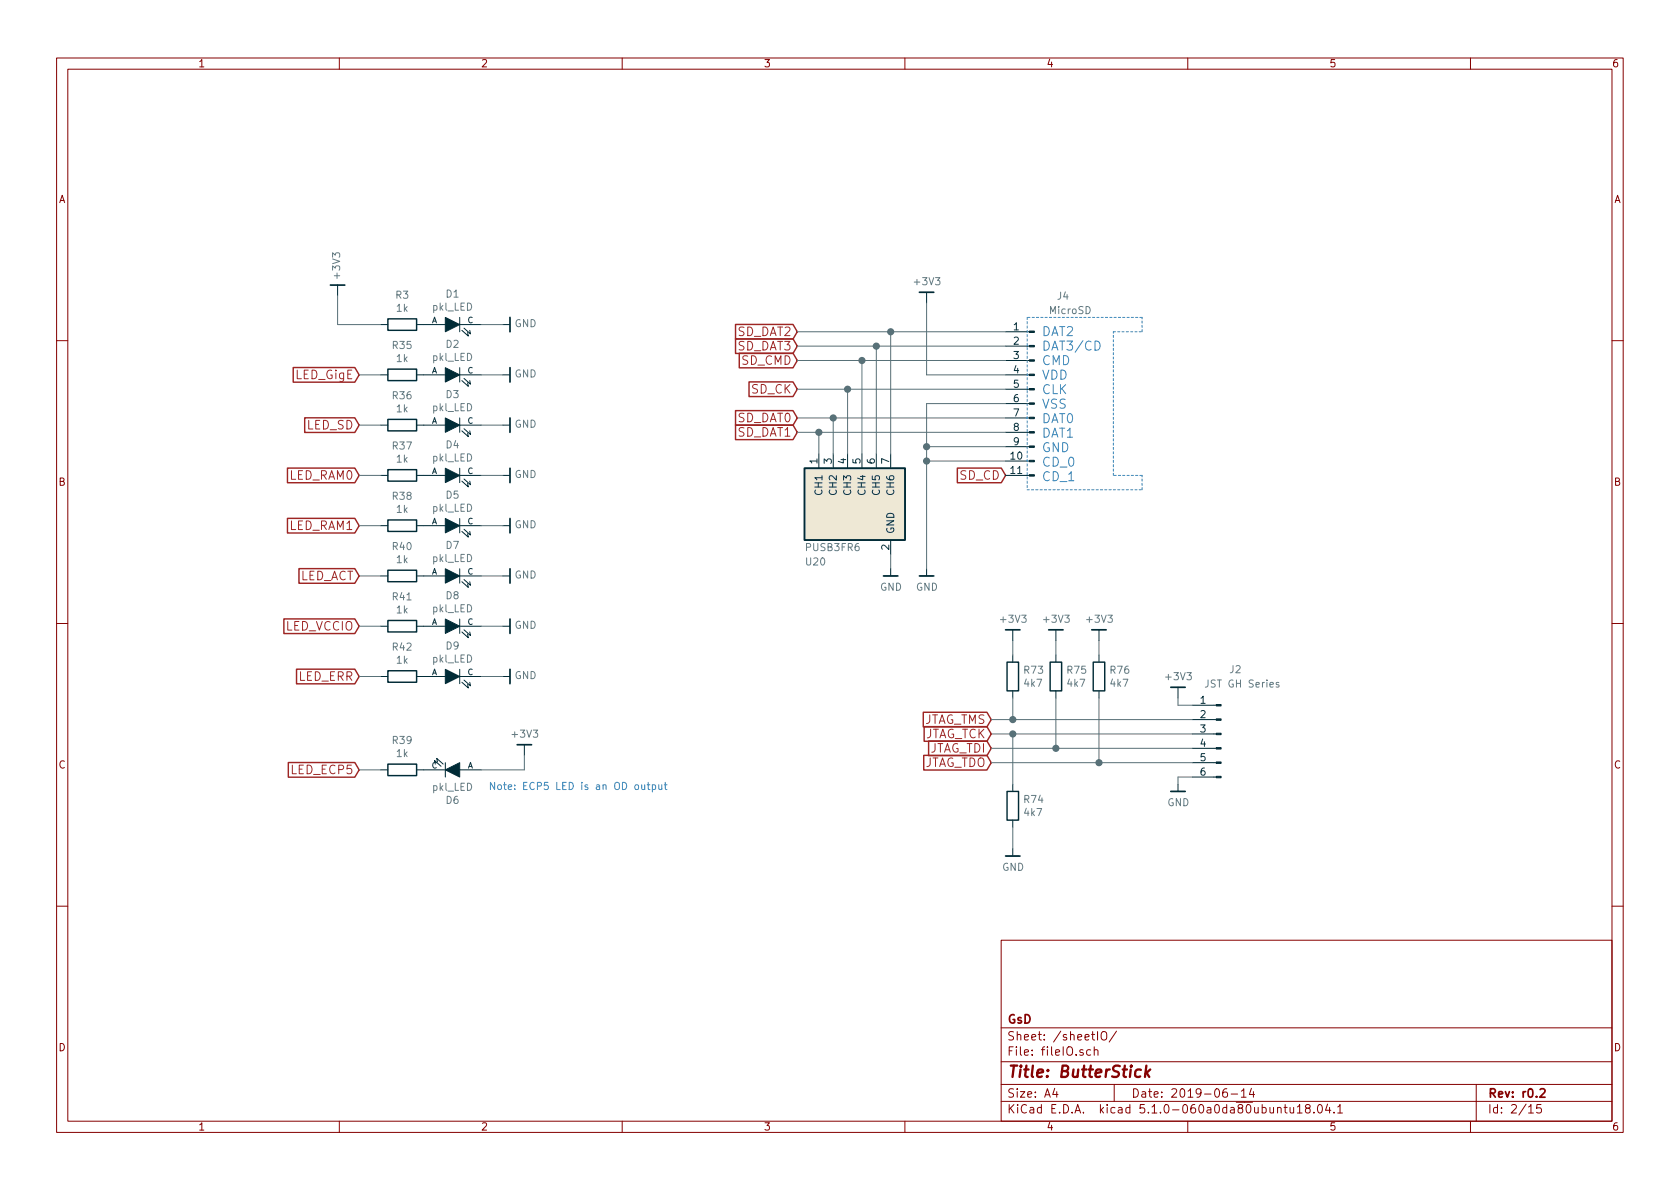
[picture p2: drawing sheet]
EESchema Schematic File Version 4
LIBS:ButterStick-cache
EELAYER 29 0
EELAYER END
$Descr A4 11693 8268
encoding utf-8
Sheet 2 15
Title "ButterStick"
Date "2019-06-14"
Rev "r0.2"
Comp "GsD"
Comment1 ""
Comment2 ""
Comment3 ""
Comment4 ""
$EndDescr
$Comp
L Device:R R3
U 1 1
P 2800 2250
F 0 "R3" V 2593 2250 50  0000 C CNN
F 1 "1k" V 2684 2250 50  0000 C CNN
F 2 "pkl_dipol:R_0402" V 2730 2250 50  0001 C CNN
F 3 "" H 2800 2250 50  0001 C CNN
F 4 "311-1.0KJRCT-ND" H -6500 300 50  0001 C CNN "SN-DK"
F 5 "RC0402JR-071KL" H -6500 300 50  0001 C CNN "PN"
	1    2800 2250
	0    -1   1    0   
$EndComp
$Comp
L gkl_power:GND #PWR02
U 1 1
P 3500 2250
F 0 "#PWR02" H 3500 2000 50  0001 C CNN
F 1 "GND" V 3504 2170 50  0000 R CNN
F 2 "" H 3400 1900 50  0001 C CNN
F 3 "" H 3500 2250 50  0001 C CNN
	1    3500 2250
	0    -1   -1   0   
$EndComp
$Comp
L Connector:Conn_01x06_Male J2
U 1 1
P 8500 5100
F 0 "J2" H 8400 5550 50  0000 C CNN
F 1 "JST GH Series" H 8350 5450 50  0000 C CNN
F 2 "Connectors_JST:JST_GH_BM06B-GHS-TBT_06x1.25mm_Straight" H 8500 5100 50  0001 C CNN
F 3 "~" H 8500 5100 50  0001 C CNN
F 4 " 455-1582-1-ND " H 1700 1700 50  0001 C CNN "SN-DK"
F 5 " BM06B-GHS-TBT(LF)(SN)(N) " H 1700 1700 50  0001 C CNN "PN"
	1    8500 5100
	-1   0    0    -1  
$EndComp
Text GLabel 6900 5000 0    60   Input ~ 0
JTAG_TMS
Text GLabel 6900 5100 0    60   Input ~ 0
JTAG_TCK
Text GLabel 6900 5200 0    60   Input ~ 0
JTAG_TDI
Text GLabel 6900 5300 0    60   Input ~ 0
JTAG_TDO
$Comp
L gkl_power:GND #PWR0121
U 1 1
P 8200 5450
F 0 "#PWR0121" H 8200 5200 50  0001 C CNN
F 1 "GND" H 8203 5324 50  0000 C CNN
F 2 "" H 8100 5100 50  0001 C CNN
F 3 "" H 8200 5450 50  0001 C CNN
	1    8200 5450
	1    0    0    -1  
$EndComp
$Comp
L gkl_power:+3V3 #PWR0122
U 1 1
P 8200 4850
F 0 "#PWR0122" H 8200 4700 50  0001 C CNN
F 1 "+3V3" H 8203 5001 50  0000 C CNN
F 2 "" H 8200 4850 50  0001 C CNN
F 3 "" H 8200 4850 50  0001 C CNN
	1    8200 4850
	1    0    0    -1  
$EndComp
Wire Wire Line
	8300 4900 8200 4900
Wire Wire Line
	8200 4900 8200 4850
Wire Wire Line
	8300 5400 8200 5400
Wire Wire Line
	8200 5400 8200 5450
Text GLabel 2500 2600 0    60   Input ~ 0
LED_GigE
$Comp
L Device:R R35
U 1 1
P 2800 2600
F 0 "R35" V 2593 2600 50  0000 C CNN
F 1 "1k" V 2684 2600 50  0000 C CNN
F 2 "pkl_dipol:R_0402" V 2730 2600 50  0001 C CNN
F 3 "" H 2800 2600 50  0001 C CNN
F 4 "311-1.0KJRCT-ND" H -6500 650 50  0001 C CNN "SN-DK"
F 5 "RC0402JR-071KL" H -6500 650 50  0001 C CNN "PN"
	1    2800 2600
	0    -1   1    0   
$EndComp
Wire Wire Line
	2500 2600 2650 2600
$Comp
L gkl_power:GND #PWR0223
U 1 1
P 3500 2600
F 0 "#PWR0223" H 3500 2350 50  0001 C CNN
F 1 "GND" V 3504 2520 50  0000 R CNN
F 2 "" H 3400 2250 50  0001 C CNN
F 3 "" H 3500 2600 50  0001 C CNN
	1    3500 2600
	0    -1   -1   0   
$EndComp
Text GLabel 2500 2950 0    60   Input ~ 0
LED_SD
$Comp
L Device:R R36
U 1 1
P 2800 2950
F 0 "R36" V 2593 2950 50  0000 C CNN
F 1 "1k" V 2684 2950 50  0000 C CNN
F 2 "pkl_dipol:R_0402" V 2730 2950 50  0001 C CNN
F 3 "" H 2800 2950 50  0001 C CNN
F 4 "311-1.0KJRCT-ND" H -6500 1000 50  0001 C CNN "SN-DK"
F 5 "RC0402JR-071KL" H -6500 1000 50  0001 C CNN "PN"
	1    2800 2950
	0    -1   1    0   
$EndComp
Wire Wire Line
	2500 2950 2650 2950
$Comp
L gkl_power:GND #PWR0226
U 1 1
P 3500 2950
F 0 "#PWR0226" H 3500 2700 50  0001 C CNN
F 1 "GND" V 3504 2870 50  0000 R CNN
F 2 "" H 3400 2600 50  0001 C CNN
F 3 "" H 3500 2950 50  0001 C CNN
	1    3500 2950
	0    -1   -1   0   
$EndComp
Text GLabel 2500 3300 0    60   Input ~ 0
LED_RAM0
$Comp
L Device:R R37
U 1 1
P 2800 3300
F 0 "R37" V 2593 3300 50  0000 C CNN
F 1 "1k" V 2684 3300 50  0000 C CNN
F 2 "pkl_dipol:R_0402" V 2730 3300 50  0001 C CNN
F 3 "" H 2800 3300 50  0001 C CNN
F 4 "311-1.0KJRCT-ND" H -6500 1350 50  0001 C CNN "SN-DK"
F 5 "RC0402JR-071KL" H -6500 1350 50  0001 C CNN "PN"
	1    2800 3300
	0    -1   1    0   
$EndComp
Wire Wire Line
	2500 3300 2650 3300
$Comp
L gkl_power:GND #PWR0227
U 1 1
P 3500 3300
F 0 "#PWR0227" H 3500 3050 50  0001 C CNN
F 1 "GND" V 3504 3220 50  0000 R CNN
F 2 "" H 3400 2950 50  0001 C CNN
F 3 "" H 3500 3300 50  0001 C CNN
	1    3500 3300
	0    -1   -1   0   
$EndComp
Text GLabel 2500 3650 0    60   Input ~ 0
LED_RAM1
$Comp
L Device:R R38
U 1 1
P 2800 3650
F 0 "R38" V 2593 3650 50  0000 C CNN
F 1 "1k" V 2684 3650 50  0000 C CNN
F 2 "pkl_dipol:R_0402" V 2730 3650 50  0001 C CNN
F 3 "" H 2800 3650 50  0001 C CNN
F 4 "311-1.0KJRCT-ND" H -6500 1700 50  0001 C CNN "SN-DK"
F 5 "RC0402JR-071KL" H -6500 1700 50  0001 C CNN "PN"
	1    2800 3650
	0    -1   1    0   
$EndComp
Wire Wire Line
	2500 3650 2650 3650
$Comp
L gkl_power:GND #PWR0228
U 1 1
P 3500 3650
F 0 "#PWR0228" H 3500 3400 50  0001 C CNN
F 1 "GND" V 3504 3570 50  0000 R CNN
F 2 "" H 3400 3300 50  0001 C CNN
F 3 "" H 3500 3650 50  0001 C CNN
	1    3500 3650
	0    -1   -1   0   
$EndComp
Text GLabel 2500 5350 0    60   Input ~ 0
LED_ECP5
$Comp
L Device:R R39
U 1 1
P 2800 5350
F 0 "R39" V 2593 5350 50  0000 C CNN
F 1 "1k" V 2684 5350 50  0000 C CNN
F 2 "pkl_dipol:R_0402" V 2730 5350 50  0001 C CNN
F 3 "" H 2800 5350 50  0001 C CNN
F 4 "311-1.0KJRCT-ND" H -6500 3400 50  0001 C CNN "SN-DK"
F 5 "RC0402JR-071KL" H -6500 3400 50  0001 C CNN "PN"
	1    2800 5350
	0    -1   1    0   
$EndComp
Wire Wire Line
	2500 5350 2650 5350
Text GLabel 2500 4000 0    60   Input ~ 0
LED_ACT
$Comp
L Device:R R40
U 1 1
P 2800 4000
F 0 "R40" V 2593 4000 50  0000 C CNN
F 1 "1k" V 2684 4000 50  0000 C CNN
F 2 "pkl_dipol:R_0402" V 2730 4000 50  0001 C CNN
F 3 "" H 2800 4000 50  0001 C CNN
F 4 "311-1.0KJRCT-ND" H -6500 2050 50  0001 C CNN "SN-DK"
F 5 "RC0402JR-071KL" H -6500 2050 50  0001 C CNN "PN"
	1    2800 4000
	0    -1   1    0   
$EndComp
Wire Wire Line
	2500 4000 2650 4000
$Comp
L gkl_power:GND #PWR0239
U 1 1
P 3500 4000
F 0 "#PWR0239" H 3500 3750 50  0001 C CNN
F 1 "GND" V 3504 3920 50  0000 R CNN
F 2 "" H 3400 3650 50  0001 C CNN
F 3 "" H 3500 4000 50  0001 C CNN
	1    3500 4000
	0    -1   -1   0   
$EndComp
Text GLabel 2500 4350 0    60   Input ~ 0
LED_VCCIO
$Comp
L Device:R R41
U 1 1
P 2800 4350
F 0 "R41" V 2593 4350 50  0000 C CNN
F 1 "1k" V 2684 4350 50  0000 C CNN
F 2 "pkl_dipol:R_0402" V 2730 4350 50  0001 C CNN
F 3 "" H 2800 4350 50  0001 C CNN
F 4 "311-1.0KJRCT-ND" H -6500 2400 50  0001 C CNN "SN-DK"
F 5 "RC0402JR-071KL" H -6500 2400 50  0001 C CNN "PN"
	1    2800 4350
	0    -1   1    0   
$EndComp
Wire Wire Line
	2500 4350 2650 4350
$Comp
L gkl_power:GND #PWR0240
U 1 1
P 3500 4350
F 0 "#PWR0240" H 3500 4100 50  0001 C CNN
F 1 "GND" V 3504 4270 50  0000 R CNN
F 2 "" H 3400 4000 50  0001 C CNN
F 3 "" H 3500 4350 50  0001 C CNN
	1    3500 4350
	0    -1   -1   0   
$EndComp
Text GLabel 2500 4700 0    60   Input ~ 0
LED_ERR
$Comp
L Device:R R42
U 1 1
P 2800 4700
F 0 "R42" V 2593 4700 50  0000 C CNN
F 1 "1k" V 2684 4700 50  0000 C CNN
F 2 "pkl_dipol:R_0402" V 2730 4700 50  0001 C CNN
F 3 "" H 2800 4700 50  0001 C CNN
F 4 "311-1.0KJRCT-ND" H -6500 2750 50  0001 C CNN "SN-DK"
F 5 "RC0402JR-071KL" H -6500 2750 50  0001 C CNN "PN"
	1    2800 4700
	0    -1   1    0   
$EndComp
Wire Wire Line
	2500 4700 2650 4700
$Comp
L gkl_power:GND #PWR0241
U 1 1
P 3500 4700
F 0 "#PWR0241" H 3500 4450 50  0001 C CNN
F 1 "GND" V 3504 4620 50  0000 R CNN
F 2 "" H 3400 4350 50  0001 C CNN
F 3 "" H 3500 4700 50  0001 C CNN
	1    3500 4700
	0    -1   -1   0   
$EndComp
$Comp
L pkl_device:pkl_LED D1
U 1 1
P 3150 2250
F 0 "D1" H 3150 2465 50  0000 C CNN
F 1 "pkl_LED" H 3150 2374 50  0000 C CNN
F 2 "pkl_dipol:D_0603" H 3150 2250 60  0001 C CNN
F 3 "" H 3150 2250 60  0000 C CNN
F 4 "Lite-On Inc." H 0   0   50  0001 C CNN "Mfg"
F 5 "LTST-C190GKT" H 0   0   50  0001 C CNN "PN"
	1    3150 2250
	1    0    0    -1  
$EndComp
$Comp
L pkl_device:pkl_LED D2
U 1 1
P 3150 2600
F 0 "D2" H 3150 2815 50  0000 C CNN
F 1 "pkl_LED" H 3150 2724 50  0000 C CNN
F 2 "pkl_dipol:D_0603" H 3150 2600 60  0001 C CNN
F 3 "" H 3150 2600 60  0000 C CNN
F 4 "Lite-On Inc." H 0   0   50  0001 C CNN "Mfg"
F 5 "LTST-C190GKT" H 0   0   50  0001 C CNN "PN"
	1    3150 2600
	1    0    0    -1  
$EndComp
$Comp
L pkl_device:pkl_LED D3
U 1 1
P 3150 2950
F 0 "D3" H 3150 3165 50  0000 C CNN
F 1 "pkl_LED" H 3150 3074 50  0000 C CNN
F 2 "pkl_dipol:D_0603" H 3150 2950 60  0001 C CNN
F 3 "" H 3150 2950 60  0000 C CNN
F 4 "Lite-On Inc." H 0   0   50  0001 C CNN "Mfg"
F 5 "LTST-C190GKT" H 0   0   50  0001 C CNN "PN"
	1    3150 2950
	1    0    0    -1  
$EndComp
$Comp
L pkl_device:pkl_LED D4
U 1 1
P 3150 3300
F 0 "D4" H 3150 3515 50  0000 C CNN
F 1 "pkl_LED" H 3150 3424 50  0000 C CNN
F 2 "pkl_dipol:D_0603" H 3150 3300 60  0001 C CNN
F 3 "" H 3150 3300 60  0000 C CNN
F 4 "Lite-On Inc." H 0   0   50  0001 C CNN "Mfg"
F 5 "LTST-C190GKT" H 0   0   50  0001 C CNN "PN"
	1    3150 3300
	1    0    0    -1  
$EndComp
$Comp
L pkl_device:pkl_LED D5
U 1 1
P 3150 3650
F 0 "D5" H 3150 3865 50  0000 C CNN
F 1 "pkl_LED" H 3150 3774 50  0000 C CNN
F 2 "pkl_dipol:D_0603" H 3150 3650 60  0001 C CNN
F 3 "" H 3150 3650 60  0000 C CNN
F 4 "Lite-On Inc." H 0   0   50  0001 C CNN "Mfg"
F 5 "LTST-C190GKT" H 0   0   50  0001 C CNN "PN"
	1    3150 3650
	1    0    0    -1  
$EndComp
$Comp
L pkl_device:pkl_LED D6
U 1 1
P 3150 5350
F 0 "D6" H 3150 5565 50  0000 C CNN
F 1 "pkl_LED" H 3150 5474 50  0000 C CNN
F 2 "pkl_dipol:D_0603" H 3150 5350 60  0001 C CNN
F 3 "" H 3150 5350 60  0000 C CNN
F 4 "Lite-On Inc." H 0   1350 50  0001 C CNN "Mfg"
F 5 "LTST-C190GKT" H 0   1350 50  0001 C CNN "PN"
	1    3150 5350
	-1   0    0    1   
$EndComp
$Comp
L pkl_device:pkl_LED D7
U 1 1
P 3150 4000
F 0 "D7" H 3150 4215 50  0000 C CNN
F 1 "pkl_LED" H 3150 4124 50  0000 C CNN
F 2 "pkl_dipol:D_0603" H 3150 4000 60  0001 C CNN
F 3 "" H 3150 4000 60  0000 C CNN
F 4 "Lite-On Inc." H 0   -350 50  0001 C CNN "Mfg"
F 5 "LTST-C190GKT" H 0   -350 50  0001 C CNN "PN"
	1    3150 4000
	1    0    0    -1  
$EndComp
$Comp
L pkl_device:pkl_LED D8
U 1 1
P 3150 4350
F 0 "D8" H 3150 4565 50  0000 C CNN
F 1 "pkl_LED" H 3150 4474 50  0000 C CNN
F 2 "pkl_dipol:D_0603" H 3150 4350 60  0001 C CNN
F 3 "" H 3150 4350 60  0000 C CNN
F 4 "Lite-On Inc." H 0   -350 50  0001 C CNN "Mfg"
F 5 "LTST-C190GKT" H 0   -350 50  0001 C CNN "PN"
	1    3150 4350
	1    0    0    -1  
$EndComp
$Comp
L pkl_device:pkl_LED D9
U 1 1
P 3150 4700
F 0 "D9" H 3150 4915 50  0000 C CNN
F 1 "pkl_LED" H 3150 4824 50  0000 C CNN
F 2 "pkl_dipol:D_0603" H 3150 4700 60  0001 C CNN
F 3 "" H 3150 4700 60  0000 C CNN
F 4 "Lite-On Inc." H 0   -350 50  0001 C CNN "Mfg"
F 5 "LTST-C190GKT" H 0   -350 50  0001 C CNN "PN"
	1    3150 4700
	1    0    0    -1  
$EndComp
Wire Wire Line
	3350 2250 3500 2250
Wire Wire Line
	3350 2600 3500 2600
Wire Wire Line
	3350 2950 3500 2950
Wire Wire Line
	3350 3300 3500 3300
Wire Wire Line
	3350 3650 3500 3650
Wire Wire Line
	3350 4000 3500 4000
Wire Wire Line
	3350 4350 3500 4350
Wire Wire Line
	3350 4700 3500 4700
$Comp
L gkl_power:+3V3 #PWR?
U 1 1
P 2350 2050
AR Path="/5AB8ACB7/5CCF49F3" Ref="#PWR?"  Part="1" 
AR Path="/5ABC9A87/5CCF49F3" Ref="#PWR0252"  Part="1" 
F 0 "#PWR0252" H 2350 1900 50  0001 C CNN
F 1 "+3V3" V 2354 2156 50  0000 L CNN
F 2 "" H 2350 2050 50  0001 C CNN
F 3 "" H 2350 2050 50  0001 C CNN
	1    2350 2050
	-1   0    0    -1  
$EndComp
Wire Wire Line
	2350 2250 2350 2050
Wire Wire Line
	2350 2250 2650 2250
Text GLabel 5550 2900 0    60   Input ~ 0
SD_DAT0
Text GLabel 5550 3000 0    60   Input ~ 0
SD_DAT1
Text GLabel 5550 2300 0    60   Input ~ 0
SD_DAT2
Text GLabel 5550 2400 0    60   Input ~ 0
SD_DAT3
Text GLabel 5550 2500 0    60   Input ~ 0
SD_CMD
Text GLabel 5550 2700 0    60   Input ~ 0
SD_CK
Text GLabel 7000 3300 0    60   Input ~ 0
SD_CD
$Comp
L gkl_power:+3V3 #PWR?
U 1 1
P 6450 2100
AR Path="/5AC0A2A0/5CCF8FF1" Ref="#PWR?"  Part="1" 
AR Path="/5ABC9A87/5CCF8FF1" Ref="#PWR0256"  Part="1" 
F 0 "#PWR0256" H 6450 1950 50  0001 C CNN
F 1 "+3V3" H 6453 2251 50  0000 C CNN
F 2 "" H 6450 2100 50  0001 C CNN
F 3 "" H 6450 2100 50  0001 C CNN
	1    6450 2100
	1    0    0    -1  
$EndComp
$Comp
L gkl_power:GND #PWR?
U 1 1
P 6450 3950
AR Path="/5AC0A2A0/5CCF8FF7" Ref="#PWR?"  Part="1" 
AR Path="/5ABC9A87/5CCF8FF7" Ref="#PWR0257"  Part="1" 
F 0 "#PWR0257" H 6450 3700 50  0001 C CNN
F 1 "GND" H 6453 3824 50  0000 C CNN
F 2 "" H 6350 3600 50  0001 C CNN
F 3 "" H 6450 3950 50  0001 C CNN
	1    6450 3950
	1    0    0    -1  
$EndComp
$Comp
L Connector:Conn_01x11_Male J?
U 1 1
P 7200 2800
AR Path="/5AC0A2A0/5CCF8FFF" Ref="J?"  Part="1" 
AR Path="/5ABC9A87/5CCF8FFF" Ref="J4"  Part="1" 
F 0 "J4" H 7000 3550 50  0000 C CNN
F 1 "MicroSD" H 6950 3450 50  0000 C CNN
F 2 "gkl_conn:molex_microsd_1040310811" H 7200 2800 50  0001 C CNN
F 3 "~" H 7200 2800 50  0001 C CNN
F 4 " WM6357CT-ND" H 7200 2800 60  0001 C CNN "SN-DK"
F 5 "1040310811" H 1550 -1050 50  0001 C CNN "PN"
	1    7200 2800
	-1   0    0    -1  
$EndComp
Wire Wire Line
	6450 2800 6450 3100
Wire Wire Line
	6450 3100 7000 3100
Text Notes 7250 3350 0    63   ~ 0
DAT2\nDAT3/CD\nCMD\nVDD\nCLK\nVSS\nDAT0\nDAT1\nGND\nCD_0\nCD_1\n
Wire Notes Line
	7150 2200 7150 3400
Wire Notes Line
	7150 3400 7950 3400
Wire Notes Line
	7950 3400 7950 3300
Wire Notes Line
	7950 3300 7750 3300
Wire Notes Line
	7750 3300 7750 2300
Wire Notes Line
	7750 2300 7950 2300
Wire Notes Line
	7950 2300 7950 2200
Wire Notes Line
	7950 2200 7150 2200
Wire Wire Line
	7000 2600 6450 2600
Wire Wire Line
	6450 2600 6450 2100
Wire Wire Line
	7000 2800 6450 2800
Connection ~ 6450 3100
Wire Wire Line
	6450 3100 6450 3200
Wire Wire Line
	7000 3200 6450 3200
Connection ~ 6450 3200
Wire Wire Line
	6450 3200 6450 3950
Wire Wire Line
	5550 2300 6200 2300
Wire Wire Line
	5550 2400 6100 2400
Wire Wire Line
	5550 2700 5900 2700
Wire Wire Line
	5550 2900 5800 2900
Wire Wire Line
	5550 2500 6000 2500
$Comp
L gkl_misc:PUSB3FR6 U20
U 1 1
P 5950 3500
F 0 "U20" V 6350 3850 50  0000 R CNN
F 1 "PUSB3FR6" V 6250 3850 50  0000 R CNN
F 2 "gkl_housings_son:XSON7" H 5950 3900 50  0001 C CNN
F 3 "" H 5950 3900 50  0001 C CNN
F 4 "Nexperia USA Inc." H 0   0   50  0001 C CNN "MFG"
F 5 "PUSB3FR6Z" H 0   0   50  0001 C CNN "PN"
	1    5950 3500
	0    -1   1    0   
$EndComp
Wire Wire Line
	5550 3000 5700 3000
Wire Wire Line
	5700 3150 5700 3000
Connection ~ 5700 3000
Wire Wire Line
	5700 3000 7000 3000
Wire Wire Line
	5800 3150 5800 2900
Connection ~ 5800 2900
Wire Wire Line
	5800 2900 7000 2900
Wire Wire Line
	5900 3150 5900 2700
Connection ~ 5900 2700
Wire Wire Line
	5900 2700 7000 2700
Wire Wire Line
	6000 3150 6000 2500
Connection ~ 6000 2500
Wire Wire Line
	6000 2500 7000 2500
Wire Wire Line
	6100 3150 6100 2400
Connection ~ 6100 2400
Wire Wire Line
	6100 2400 7000 2400
Wire Wire Line
	6200 3150 6200 2300
Connection ~ 6200 2300
Wire Wire Line
	6200 2300 7000 2300
Wire Wire Line
	6200 3850 6200 3950
$Comp
L gkl_power:GND #PWR?
U 1 1
P 6200 3950
AR Path="/5AC0A2A0/5CD0683F" Ref="#PWR?"  Part="1" 
AR Path="/5ABC9A87/5CD0683F" Ref="#PWR0258"  Part="1" 
F 0 "#PWR0258" H 6200 3700 50  0001 C CNN
F 1 "GND" H 6203 3824 50  0000 C CNN
F 2 "" H 6100 3600 50  0001 C CNN
F 3 "" H 6200 3950 50  0001 C CNN
	1    6200 3950
	1    0    0    -1  
$EndComp
Text Notes 3400 5500 0    50   ~ 0
Note: ECP5 LED is an OD output
$Comp
L gkl_power:+3V3 #PWR0229
U 1 1
P 3650 5250
F 0 "#PWR0229" H 3650 5100 50  0001 C CNN
F 1 "+3V3" H 3653 5401 50  0000 C CNN
F 2 "" H 3650 5250 50  0001 C CNN
F 3 "" H 3650 5250 50  0001 C CNN
	1    3650 5250
	1    0    0    -1  
$EndComp
Wire Wire Line
	3650 5250 3650 5350
Wire Wire Line
	3350 5350 3650 5350
Wire Wire Line
	8300 5100 7050 5100
Wire Wire Line
	8300 5200 7350 5200
Wire Wire Line
	8300 5300 7650 5300
$Comp
L Device:R R73
U 1 1
P 7050 4700
F 0 "R73" H 6980 4746 50  0000 R CNN
F 1 "4k7" H 6980 4655 50  0000 R CNN
F 2 "pkl_dipol:R_0402" V 6980 4700 50  0001 C CNN
F 3 "" H 7050 4700 50  0001 C CNN
F 4 "RC0402JR-074K7L" H -2250 2750 50  0001 C CNN "PN"
F 5 "Stackpole Electronics Inc" H 0   0   50  0001 C CNN "Mfg"
	1    7050 4700
	-1   0    0    -1  
$EndComp
Wire Wire Line
	7050 4850 7050 5000
Connection ~ 7050 5000
Wire Wire Line
	7050 5000 6900 5000
Wire Wire Line
	7050 4550 7050 4450
$Comp
L Device:R R75
U 1 1
P 7350 4700
F 0 "R75" H 7280 4746 50  0000 R CNN
F 1 "4k7" H 7280 4655 50  0000 R CNN
F 2 "pkl_dipol:R_0402" V 7280 4700 50  0001 C CNN
F 3 "" H 7350 4700 50  0001 C CNN
F 4 "RC0402JR-074K7L" H -1950 2750 50  0001 C CNN "PN"
F 5 "Stackpole Electronics Inc" H 0   0   50  0001 C CNN "Mfg"
	1    7350 4700
	-1   0    0    -1  
$EndComp
Wire Wire Line
	7350 4550 7350 4450
$Comp
L Device:R R76
U 1 1
P 7650 4700
F 0 "R76" H 7580 4746 50  0000 R CNN
F 1 "4k7" H 7580 4655 50  0000 R CNN
F 2 "pkl_dipol:R_0402" V 7580 4700 50  0001 C CNN
F 3 "" H 7650 4700 50  0001 C CNN
F 4 "RC0402JR-074K7L" H -1650 2750 50  0001 C CNN "PN"
F 5 "Stackpole Electronics Inc" H 0   0   50  0001 C CNN "Mfg"
	1    7650 4700
	-1   0    0    -1  
$EndComp
Wire Wire Line
	7650 4550 7650 4450
Wire Wire Line
	7050 5000 8300 5000
Wire Wire Line
	7350 4850 7350 5200
Connection ~ 7350 5200
Wire Wire Line
	7350 5200 6900 5200
Wire Wire Line
	7650 4850 7650 5300
Connection ~ 7650 5300
Wire Wire Line
	7650 5300 6900 5300
$Comp
L Device:R R74
U 1 1
P 7050 5600
F 0 "R74" H 6980 5646 50  0000 R CNN
F 1 "4k7" H 6980 5555 50  0000 R CNN
F 2 "pkl_dipol:R_0402" V 6980 5600 50  0001 C CNN
F 3 "" H 7050 5600 50  0001 C CNN
F 4 "RC0402JR-074K7L" H -2250 3650 50  0001 C CNN "PN"
F 5 "Stackpole Electronics Inc" H 0   0   50  0001 C CNN "Mfg"
	1    7050 5600
	-1   0    0    -1  
$EndComp
Wire Wire Line
	7050 5450 7050 5100
Connection ~ 7050 5100
Wire Wire Line
	7050 5100 6900 5100
Wire Wire Line
	7050 5750 7050 5900
$Comp
L gkl_power:GND #PWR0302
U 1 1
P 7050 5900
F 0 "#PWR0302" H 7050 5650 50  0001 C CNN
F 1 "GND" H 7053 5774 50  0000 C CNN
F 2 "" H 6950 5550 50  0001 C CNN
F 3 "" H 7050 5900 50  0001 C CNN
	1    7050 5900
	1    0    0    -1  
$EndComp
$Comp
L gkl_power:+3V3 #PWR0303
U 1 1
P 7050 4450
F 0 "#PWR0303" H 7050 4300 50  0001 C CNN
F 1 "+3V3" H 7053 4601 50  0000 C CNN
F 2 "" H 7050 4450 50  0001 C CNN
F 3 "" H 7050 4450 50  0001 C CNN
	1    7050 4450
	1    0    0    -1  
$EndComp
$Comp
L gkl_power:+3V3 #PWR0304
U 1 1
P 7350 4450
F 0 "#PWR0304" H 7350 4300 50  0001 C CNN
F 1 "+3V3" H 7353 4601 50  0000 C CNN
F 2 "" H 7350 4450 50  0001 C CNN
F 3 "" H 7350 4450 50  0001 C CNN
	1    7350 4450
	1    0    0    -1  
$EndComp
$Comp
L gkl_power:+3V3 #PWR0305
U 1 1
P 7650 4450
F 0 "#PWR0305" H 7650 4300 50  0001 C CNN
F 1 "+3V3" H 7653 4601 50  0000 C CNN
F 2 "" H 7650 4450 50  0001 C CNN
F 3 "" H 7650 4450 50  0001 C CNN
	1    7650 4450
	1    0    0    -1  
$EndComp
$EndSCHEMATC
